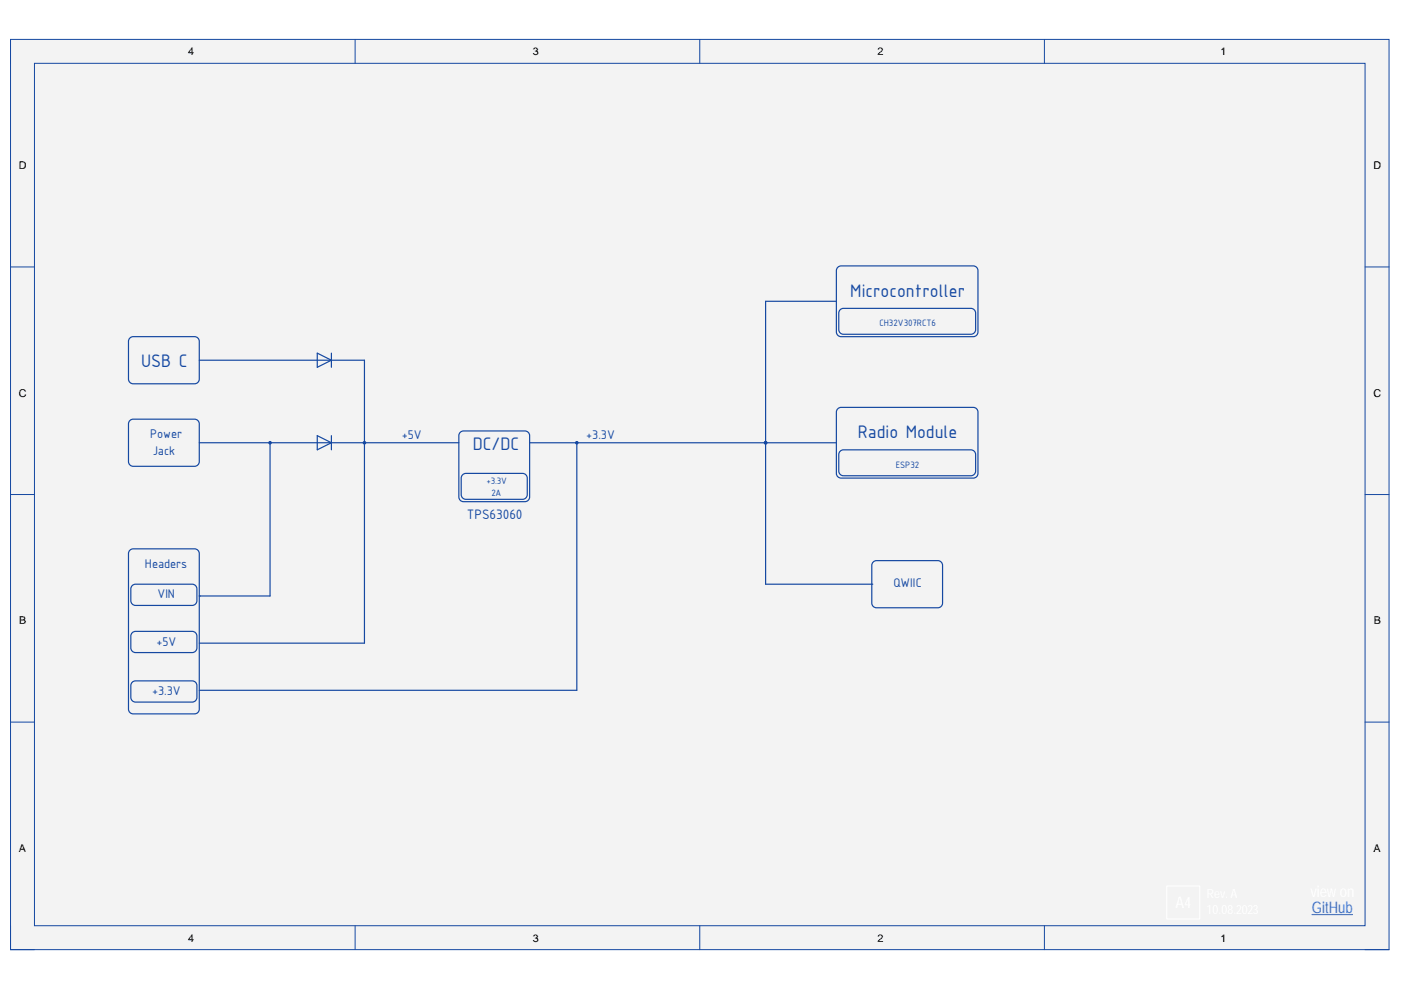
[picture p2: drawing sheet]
<svg xmlns="http://www.w3.org/2000/svg" width="297mm" height="210mm" viewBox="0 0 297 210" stroke-linecap="round" stroke-linejoin="round" font-family="sans-serif">
<path d="M2.2 8.4h292.3v192.9h-292.3z" fill-rule="evenodd" fill="#f3f3f3"/>
<path d="M2.2 8.4h292.3v192.9h-292.3z" fill="none" stroke="#1548a1" stroke-width=".21"/>
<path d="M7.3 13.4h282.1v182.9h-282.1z" fill-rule="evenodd" fill="#f3f3f3"/>
<g fill="none" stroke="#1548a1" stroke-width=".21">
<path d="M2.2 8.3v5.1M7.3 13.4h282.1v182.9h-282.1zM75.3 8.3v5.1M148.4 8.3v5.1M221.4 8.4v5M2.2 56.6h5.1M289.4 56.6h5.1M2.2 104.9h5.1M289.4 104.9h5.1M2.2 153.1h5.1M289.4 153.1h5.1M2.2 196.3v5h5.1"/>
<path d="M75.3 196.3v5M148.4 196.3v5M221.4 196.3v5M289.4 201.3h5.1"/>
</g>
<path d="M278.2 193.9h8.6" fill="none" stroke="#3c78d8" stroke-width=".25"/>
<path d="M247.4 187.9h7v6.9h-7z" fill="none" stroke="#fff" stroke-width=".21"/>
<path d="M27.5 71.7l.7-.3h13a1 1 0 0 1 1.1 1v8a1 1 0 0 1-1.1 1h-13a1 1 0 0 1-1-1v-8zM42.3 76.4h35v17.5M67.3 74.9l3 1.5-3 1.5zM70.3 74.9v3M27.5 89.2l.7-.3h13a1 1 0 0 1 1.1 1v8a1 1 0 0 1-1.1 1h-13a1 1 0 0 1-1-1v-8zM42.3 93.9h55M67.3 92.4l3 1.5-3 1.5zM70.3 92.4v3M97.6 91.7l.7-.3h13a1 1 0 0 1 1 1v13a1 1 0 0 1-1 1h-13a1 1 0 0 1-1-1v-13zM98.1 100.7l.7-.3h12a1 1 0 0 1 1 1v3.5a1 1 0 0 1-1 1h-12a1 1 0 0 1-1-1v-3.5z" fill="none" stroke="#1548a1" stroke-width=".25"/>
<circle cx="77.3" cy="93.9" r=".25" fill="#1548a1"/>
<g fill="none" stroke="#1548a1" stroke-width=".25">
<path d="M177.6 56.7l.7-.3h28a1 1 0 0 1 1 1v13a1 1 0 0 1-1 1h-28a1.01 1.01 0 0 1-1-1v-13zM177.3 63.9h-15v30M178.1 65.7l.7-.3h27a1 1 0 0 1 1.1 1v3.5a1 1 0 0 1-1.1 1h-27a.99 .99 0 0 1-1-1v-3.5zM112.3 93.9h65M162.3 93.9h.1M177.6 86.7l.7-.3h28a1 1 0 0 1 1 1v13a.99 .99 0 0 1-1 1h-28a1 1 0 0 1-1-1v-13zM178.1 95.7l.7-.3h27a1 1 0 0 1 1.1 1v3.5a1 1 0 0 1-1.1 1h-27a.99 .99 0 0 1-1-1v-3.5z"/>
<circle cx="77.3" cy="93.9" r=".25"/>
</g>
<circle cx="162.3" cy="93.9" r=".25" fill="#1548a1"/>
<g fill="none" stroke="#1548a1" stroke-width=".25">
<path d="M57.3 93.9v32.5h-15M27.5 116.7l.7-.3h13a1 1 0 0 1 1.1 1v33a1 1 0 0 1-1.1 1h-13a1 1 0 0 1-1-1v-33zM28 124.2l.7-.3h12a1 1 0 0 1 1 1v2.5a1 1 0 0 1-1 1h-12a1 1 0 0 1-1-1v-2.5zM42.3 126.4h.1"/>
<circle cx="162.3" cy="93.9" r=".25"/>
</g>
<circle cx="57.3" cy="93.9" r=".25" fill="#1548a1"/>
<g fill="none" stroke="#1548a1" stroke-width=".25">
<path d="M77.3 93.9v42.5h-35M122.3 93.9v52.5h-80M28 134.2l.7-.3h12a1 1 0 0 1 1 1v2.5a1 1 0 0 1-1 1h-12a1 1 0 0 1-1-1v-2.5zM28 144.7l.7-.3h12a1 1 0 0 1 1 1v2.5a1 1 0 0 1-1 1h-12a1 1 0 0 1-1-1v-2.5z"/>
<circle cx="57.3" cy="93.9" r=".25"/>
</g>
<circle cx="122.3" cy="93.9" r=".25" fill="#1548a1"/>
<g fill="none" stroke="#1548a1" stroke-width=".25">
<path d="M162.3 93.9h.1M162.3 93.9v30h22.5M185.1 119.2l.7-.3h13a1 1 0 0 1 1 1v8a.99 .99 0 0 1-1 1h-13a.99 .99 0 0 1-1-1v-8zM184.8 123.9h.1"/>
<circle cx="122.3" cy="93.9" r=".25"/>
</g>
<circle cx="162.3" cy="93.9" r=".25" fill="#1548a1"/>
<circle cx="162.3" cy="93.9" r=".25" fill="none" stroke="#1548a1" stroke-width=".25"/>
<g font-size="4.1" fill="#1548a1">
<text x="180.3" y="62.9">Microcontroller</text>
<text x="29.9" y="77.8">USB C</text>
<text x="100.2" y="95.5">DC/DC</text>
<text x="181.9" y="92.9">Radio Module</text>
</g>
<text font-size="3.4" fill="#3c78d8" x="278.2" y="193.6">GitHub</text>
<text font-size="3.1" fill="#1548a1" x="99" y="110">TPS63060</text>
<g font-size="2.9" fill="#1548a1">
<text x="31.8" y="92.9">Power</text>
<text x="85.2" y="93.1">+5V</text>
<text x="124.3" y="93.1">+3.3V</text>
<text x="32.4" y="96.4">Jack</text>
<text x="30.7" y="120.5">Headers</text>
<text x="189.4" y="124.4">QWIIC</text>
<text x="33.4" y="126.9">VIN</text>
<text x="33.2" y="136.9">+5V</text>
<text x="32.2" y="147.4">+3.3V</text>
</g>
<g font-size="2.3">
<text x="39.9" y="11.7">4</text>
<text x="112.9" y="11.7">3</text>
<text x="186" y="11.7">2</text>
<text x="258.8" y="11.7">1</text>
<text x="4" y="35.8">D</text>
<text x="291.2" y="35.8">D</text>
<text x="4" y="84.1">C</text>
<text x="291.2" y="84.1">C</text>
<text x="4.1" y="132.3">B</text>
<text x="291.3" y="132.3">B</text>
<text x="4" y="180.6">A</text>
<text x="291.2" y="180.6">A</text>
<text x="39.9" y="199.7">4</text>
<text x="112.9" y="199.7">3</text>
<text x="186" y="199.7">2</text>
<text x="258.8" y="199.7">1</text>
</g>
<g font-size="2.1" fill="#1548a1">
<text x="186.5" y="69.1">CH32V307RCT6</text>
<text x="189.9" y="99.1">ESP32</text>
<text x="103.1" y="102.6">+3.3V</text>
<text x="104.2" y="105.2">2A</text>
</g>
</svg>
